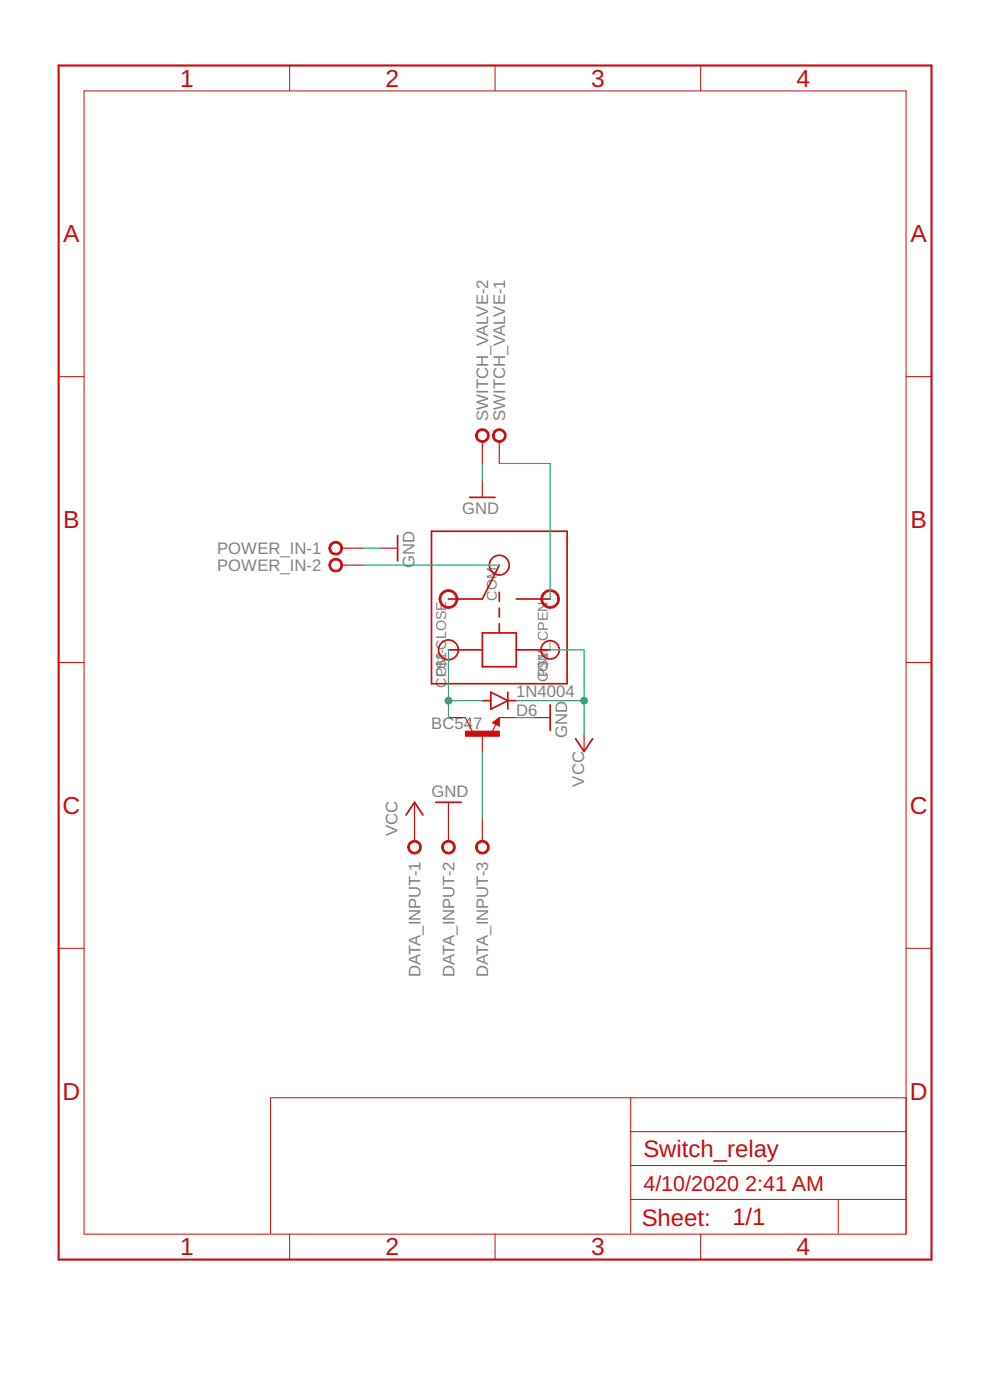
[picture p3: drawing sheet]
<svg xmlns="http://www.w3.org/2000/svg" width="148mm" height="210mm" viewBox="0 0 148 210" stroke-linecap="round" stroke-linejoin="round" font-family="sans-serif">
<g fill="none" stroke="#c90d0c" stroke-width=".17">
<path d="M72.3 66.2v3.3M72.3 72v2.6M74.8 66.2v3.3M51.2 82.2h3.3M51.2 84.7h3.3M57 82.2h2.6M67.2 107.6h2.5l1 2M72.3 110.1v2.6M73.8 108.4l1-.8v1.3zM74.3 108.6l-.6 1.2M74.8 107.6h2.5M79.9 107.6h2.5"/>
<path d="M87.5 110.1v2.6M62.1 120.3v5.8M67.2 120.3v5.8M72.3 122.8v3.3"/>
</g>
<g fill="#c90d0c" stroke="#c90d0c" stroke-width=".15">
<path d="M74.2 64.5a1.03 1.03 0 0 1 1.5 .3 1.03 1.03 0 0 1-.7 1.5 1.03 1.03 0 0 1-1.2-1h.2a.77 .77 0 0 1 1.2-.6 .77 .77 0 0 1 .1 1.3 .77 .77 0 0 1-1.2-.5l-.1-.2h-.2l.2-.6z" fill-rule="evenodd"/>
<path d="M71.6 64.5a1.03 1.03 0 0 1 1.6 .3 1.03 1.03 0 0 1-.7 1.5 1.03 1.03 0 0 1-1.3-1h.3a.77 .77 0 0 1 1.1-.6 .77 .77 0 0 1 .1 1.3 .77 .77 0 0 1-1.2-.5v-.2h-.3l.2-.6z" fill-rule="evenodd"/>
<path d="M66.2 88.9a1.39 1.39 0 0 1 2.2 .2 1.39 1.39 0 0 1-.9 2.1 1.39 1.39 0 0 1-1.7-1.4h.2a1.15 1.15 0 0 1 1.6-1.1 1.15 1.15 0 0 1 .3 1.9 1.15 1.15 0 0 1-1.8-.5l-.1-.3h-.2l.2-.7z" fill-rule="evenodd"/>
<path d="M81.4 88.9a1.39 1.39 0 0 1 2.2 .2 1.39 1.39 0 0 1-.8 2.1 1.39 1.39 0 0 1-1.8-1.4h.3a1.14 1.14 0 0 1 1.6-1.1 1.14 1.14 0 0 1 .3 1.9 1.14 1.14 0 0 1-1.9-.5v-.3h-.3l.2-.7z" fill-rule="evenodd"/>
<path d="M61.3 126.4a1.02 1.02 0 0 1 1.6 0 1.02 1.02 0 0 1-.4 1.6 1.02 1.02 0 0 1-1.4-1h.2a.77 .77 0 0 1 1.2-.6 .77 .77 0 0 1 .1 1.3 .77 .77 0 0 1-1.2-.5l-.1-.2h-.2z" fill-rule="evenodd"/>
<path d="M66.3 126.4a1.02 1.02 0 0 1 1.7 0 1.02 1.02 0 0 1-.5 1.6 1.02 1.02 0 0 1-1.3-1h.2a.77 .77 0 0 1 1.1-.6 .77 .77 0 0 1 .2 1.3 .77 .77 0 0 1-1.3-.5v-.2h-.2z" fill-rule="evenodd"/>
<path d="M71.4 126.4a1.02 1.02 0 0 1 1.7 0 1.02 1.02 0 0 1-.5 1.6 1.02 1.02 0 0 1-1.4-1h.3a.77 .77 0 0 1 1.1-.6 .77 .77 0 0 1 .1 1.3 .77 .77 0 0 1-1.2-.5v-.2h-.3z" fill-rule="evenodd"/>
<path d="M49.7 81.4a1.03 1.03 0 0 1 1.5 .3 1.03 1.03 0 0 1-.7 1.5 1.03 1.03 0 0 1-1.2-1h.2a.76 .76 0 0 1 1.1-.7 .76 .76 0 0 1 .2 1.2 .76 .76 0 0 1-1.2-.3l-.1-.2h-.2l.1-.6z" fill-rule="evenodd"/>
<path d="M49.7 83.9a1.03 1.03 0 0 1 1.5 .4 1.03 1.03 0 0 1-.7 1.4 1.03 1.03 0 0 1-1.2-1h.2a.76 .76 0 0 1 1.1-.7 .76 .76 0 0 1 .2 1.3 .76 .76 0 0 1-1.2-.3l-.1-.3h-.2l.1-.5z" fill-rule="evenodd"/>
</g>
<g fill="none" stroke="#c90d0c" stroke-width=".25">
<path d="M64.6 79.7h20.4v22.8h-20.4zM70.4 74.6h3.8M59.6 80.3v3.8M67.2 97.4h5.1M72.3 94.9h5v5.1h-5zM74.8 84.7l-2.5 5.1h-5.1M74.8 88.8v1.4M74.8 91.2v1.3M74.8 93.5v1.4M77.3 97.4h5.1M77.3 89.8h5.1M72.3 105.1h1.2"/>
<path d="M73.5 103.8l2.6 1.3-2.6 1.2zM74.3 108.4l.2-.2v.4l-.5-.2 .7-.6v.8M76.1 103.8v2.5M76.1 105.1h1.2M82.4 105.7v3.8M86.2 110.8l1.3 1.9 1.3-1.9M60.8 122.2l1.3-1.9 1.3 1.9M65.3 120.3h3.8"/>
<circle cx="67.2" cy="97.4" r="1.48"/>
<circle cx="74.8" cy="84.7" r="1.48"/>
<circle cx="82.4" cy="97.4" r="1.38"/>
</g>
<path d="M69.7 109.6h5.1v.8h-5.1z" fill="#c90d0c" stroke="#c90d0c" stroke-width=".15"/>
<g fill="none" stroke="#c90d0c" stroke-width=".15">
<path d="M12.6 13.6h123.1v171.4h-123.1zM43.4 9.8v3.8M74.2 9.8v3.8M105 9.8v3.8M8.8 56.5h3.8M135.7 56.5h3.9M8.8 99.3h3.8M135.7 99.3h3.9M8.8 142.2h3.8M135.7 142.2h3.9M94.5 179.8h41.2M94.5 164.6v20.3"/>
<path d="M94.5 174.8h41.2M94.5 169.7h41.2M125.6 179.8v5.1M135.7 164.6h-95.2v20.3M43.4 185v3.8M74.2 185v3.8M105 185v3.8"/>
</g>
<path d="M8.8 9.8h130.8v179h-130.8z" fill="none" stroke="#c90d0c" stroke-width=".32"/>
<path d="M72.3 69.5v2.5M74.8 69.5h7.6v20.3M54.5 82.2h2.5M54.5 84.7h20.3M67.2 97.4v10.2M82.4 97.4h5.1v12.7M67.2 105.1h5.1M72.3 112.7v10.1M77.3 107.6h2.6M77.3 105.1h10.2" fill="none" stroke="#0dab76" stroke-width=".17"/>
<g fill="#0dab76" stroke="#0dab76" stroke-width=".15">
<circle cx="87.5" cy="105.1" r=".51"/>
<circle cx="67.2" cy="105.1" r=".51"/>
</g>
<g font-size="3.7" fill="#c90d0c">
<text x="27" y="13">1</text>
<text x="57.8" y="13">2</text>
<text x="88.5" y="13">3</text>
<text x="119.3" y="13">4</text>
<text x="9.5" y="36.3">A</text>
<text x="136.4" y="36.3">A</text>
<text x="9.5" y="79.2">B</text>
<text x="136.4" y="79.2">B</text>
<text x="9.4" y="122.1">C</text>
<text x="136.3" y="122.1">C</text>
<text x="9.4" y="164.9">D</text>
<text x="136.3" y="164.9">D</text>
<text x="27" y="188.2">1</text>
<text x="57.8" y="188.2">2</text>
<text x="88.5" y="188.2">3</text>
<text x="119.3" y="188.2">4</text>
</g>
<g font-size="3.6" fill="#c90d0c">
<text x="96.4" y="173.5">Switch_relay</text>
<text x="96.1" y="183.8">Sheet:</text>
<text x="109.7" y="183.6">1/1</text>
</g>
<g font-size="3.2" fill="#c90d0c">
<text x="96.4" y="178.6">4/10/2020</text>
<text x="111.6" y="178.6">2:41 AM</text>
</g>
<g font-size="2.5" fill="#808080">
<text x="73.2" y="63.1" transform="rotate(-90 73.2 63.1)">SWITCH_VALVE-2</text>
<text x="75.7" y="63.1" transform="rotate(-90 75.7 63.1)">SWITCH_VALVE-1</text>
<text x="69.3" y="77.1">GND</text>
<text x="32.5" y="83.1">POWER_IN-1</text>
<text x="32.5" y="85.6">POWER_IN-2</text>
<text x="62.1" y="85.2" transform="rotate(-90 62.1 85.2)">GND</text>
<text x="77.3" y="104.5">1N4004</text>
<text x="77.3" y="107.3">D6</text>
<text x="64.6" y="109.4">BC547</text>
<text x="85" y="110.6" transform="rotate(-90 85 110.6)">GND</text>
<text x="64.6" y="119.5">GND</text>
<text x="87.5" y="117.9" transform="rotate(-90 87.5 117.9)">VCC</text>
<text x="59.6" y="125.4" transform="rotate(-90 59.6 125.4)">VCC</text>
<text x="63" y="146.5" transform="rotate(-90 63 146.5)">DATA_INPUT-1</text>
<text x="68.1" y="146.5" transform="rotate(-90 68.1 146.5)">DATA_INPUT-2</text>
<text x="73.2" y="146.5" transform="rotate(-90 73.2 146.5)">DATA_INPUT-3</text>
</g>
<g font-size="2.1" fill="#808080">
<text x="74.4" y="90.1" transform="rotate(-90 74.4 90.1)">COM</text>
<text x="66.8" y="101.6" transform="rotate(-90 66.8 101.6)">OM-CLOSE</text>
<text x="82.1" y="100.2" transform="rotate(-90 82.1 100.2)">$1</text>
<text x="82.1" y="97.3" transform="rotate(-90 82.1 97.3)">_CPEN</text>
<text x="66.8" y="103.1" transform="rotate(-90 66.8 103.1)">CP$2</text>
<text x="82.1" y="102.3" transform="rotate(-90 82.1 102.3)">CPOM</text>
</g>
</svg>
